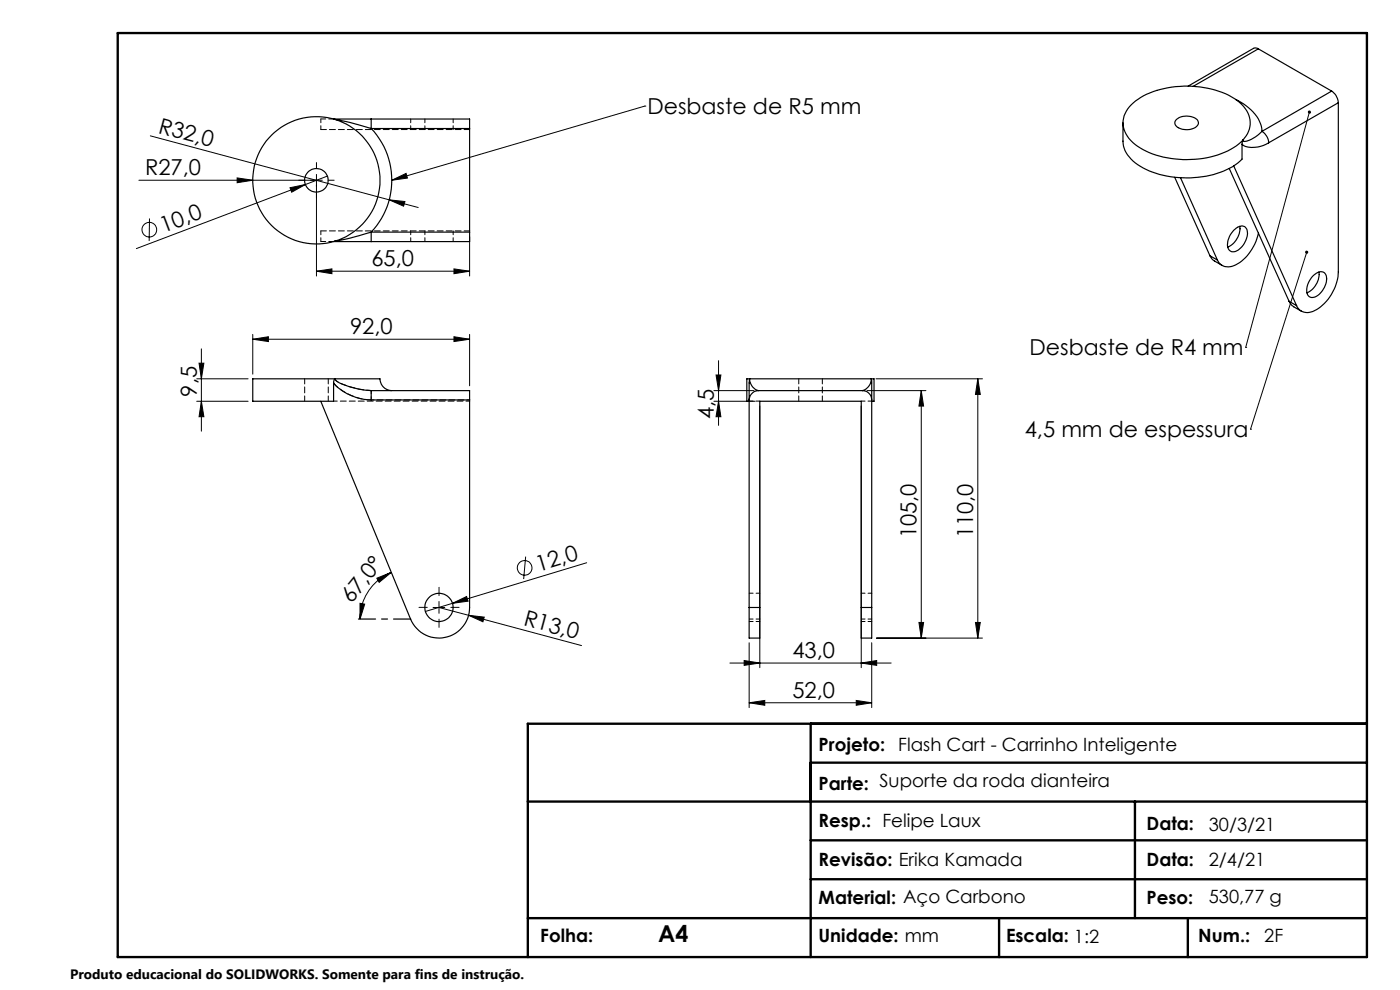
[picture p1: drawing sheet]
<svg xmlns="http://www.w3.org/2000/svg" width="297mm" height="210mm" viewBox="0 0 297 210" stroke-linecap="round" stroke-linejoin="round" font-family="sans-serif">
<g fill="none" stroke="#000" stroke-width=".21">
<path d="M31.9 28.8l50.7 13.6M50.3 37.7l3.3 .5-3.3 .6zM61.5 39.8l3.3-.7-2.9 1.7zM64.8 39.1l-35.9 13.6M67.1 37v21.6M68.4 38.2h-38.9M69.5 37.4l-4.7 1.7M83.1 38.2l3-1.4 .3 1zM136.8 22.5h.1M136.8 22.5l-53.7 15.7M277.8 23.8l-13.5 49.9M31.7 46.3l-.1 4.8"/>
<path d="M67.1 57.5l3.3-.5v1.1zM67.1 57.5h32.5M82.6 42.4l3.3 .3-.3 1zM82.6 42.4l6.1 1.6M96.3 57l3.3 .5-3.3 .6zM99.6 50.3v8.3M277.2 53.5l-11.9 37.5M42.2 77h1.1l-.6 3.4zM42.7 74v17.5M53.6 72l3.3-.6v1.1zM53.6 70.9v8.5M53.6 72h46"/>
<path d="M96.3 71.4l3.3 .6-3.3 .5zM99.6 70.9v10.9M151.9 79.5h1l-.5 3.4zM152.4 76.5v13.7M264.3 73.7h.1M41.7 80.4h10.9M41.7 85.1h10.9M42.7 85.1l.6 3.3h-1.1zM151.4 85.1h8.8M151.4 82.9h8.5M152.4 85.1l.5 3.3h-1zM161.2 86.1v55.5"/>
<path d="M182.7 86.1v55.5M183.9 82.9h12.5M185.8 80.4h22.6M195.4 82.9v52.5M195.4 82.9l.5 3.2h-1zM207.4 80.4v55M207.4 80.4l.6 3.3h-1.1zM265.3 91h.1M111.5 118.1l-.4 4.7M124.5 119.4l-34.3 10.3M76.4 128l1 .2-1 3.1zM79.9 122.7l3.1-1.3-2.6 2.1z"/>
<path d="M83 121.4a10.7 10.7 0 0 0-6.6 9.9M91.9 128.9h2.5M93.1 128.9l6.3 1.6M93.1 127.6v2.5M96 128l3-1.5 .3 1zM99.4 130.5l3.3 .4-.3 1zM99.4 130.5l24 6.4M158.9 136.3v13.8M184.9 136.3v13.8M185.9 135.4h22.5M194.9 132h1l-.5 3.4zM206.9 132h1.1l-.6 3.4z"/>
<path d="M154.8 140.6h34.3M157.9 140.1l3.3 .5-3.3 .5zM158.9 149.1l3.3-.5v1zM158.9 149.1h26M181.6 148.6l3.3 .5-3.3 .5zM182.7 140.6l3.3-.5v1z"/>
<circle cx="31.7" cy="48.7" r="1.55"/>
<circle cx="111.3" cy="120.5" r="1.56"/>
</g>
<path d="M64.6 38.2h-1.2M67.1 35.7v-1.2M69.6 38.2h1.3M67.1 40.7v1.3M90.6 128.8h-1.7M93.1 126.3v-1.7M93.1 131.3v1.8M95.6 128.8h1.8" fill="none" stroke="#000" stroke-width=".21" stroke-dasharray="15.2 1.3 1.3 1.3"/>
<path d="M87.1 131.3h-11.1" fill="none" stroke="#000" stroke-width=".25" stroke-dasharray="15.2 1.3 1.3 1.3" stroke-dashoffset="11.6"/>
<path d="M25 7h265v196h-265zM172 153.5v49.5M290 153.5h-178v49.5M112 170h178M172 161.8h118M172 178.3h118M240.8 170v24.8M172 186.5h118M211.9 194.8v8.2M252 194.8v8.2M290 194.8h-178" fill="none" stroke="#000" stroke-width=".5"/>
<g fill="#000">
<path d="M50.3 37.7l3.3 .5-3.3 .6zM61.5 39.8l3.3-.7-2.9 1.7zM82.6 42.4l3.3 .3-.3 1zM96 128l3-1.5 .3 1zM99.4 130.5l3.3 .4-.3 1z"/>
<path d="M277.5 23.6a.34 .34 0 0 0 .1 .5 .34 .34 0 0 0 .5-.2 .34 .34 0 0 0-.2-.4l-.1 .3 .1-.3zM277 53.2a.33 .33 0 0 0-.1 .5 .33 .33 0 0 0 .5 0 .33 .33 0 0 0-.1-.5l-.1 .3 .1-.3zM83.1 38.2l3-1.4 .3 1z"/>
<path d="M96.3 71.4l3.3 .6-3.3 .5zM53.6 72l3.3-.6v1.1zM182.7 140.6l3.3-.5v1zM157.9 140.1l3.3 .5-3.3 .5z"/>
<path d="M42.2 77h1.1l-.6 3.4zM42.7 85.1l.6 3.3h-1.1zM207.4 80.4l.6 3.3h-1.1zM206.9 132h1.1l-.6 3.4zM195.4 82.9l.5 3.2h-1zM194.9 132h1l-.5 3.4zM151.9 79.5h1l-.5 3.4zM152.4 85.1l.5 3.3h-1z"/>
<path d="M79.9 122.7l3.1-1.3-2.6 2.1zM76.4 128l1 .2-1 3.1z"/>
<path d="M158.9 149.1l3.3-.5v1zM181.6 148.6l3.3 .5-3.3 .5zM67.1 57.5l3.3-.5v1.1zM96.3 57l3.3 .5-3.3 .6z"/>
</g>
<g fill="none" stroke="#000" stroke-width=".25">
<path d="M266.9 10.4l-.7-.2-.3 .1-13.8 8M266.9 10.4l15.6 8.9M266.9 10.4l-13.7 7.9M282.5 19.3a3.1 3.1 0 0 1 1.4 2.5M282.5 19.3l-14.8 8.6M70.8 25.3h7.9M71 25.3a13.5 13.5 0 0 1 9.6 12.9 13.5 13.5 0 0 1-9.6 12.9M71 25.3l3.3 .7 4.4 1.3M71 25.3a13.5 13.5 0 0 0-17.4 12.9 13.5 13.5 0 0 0 17.4 12.9M78.7 27.3a16 16 0 0 1 0 21.9M78.7 25.3v2M78.7 25.3h20.9v2"/>
<path d="M78.7 27.3h20.9M99.6 27.3v21.9M238.2 26.1v3.8a6.8 6.8 0 0 0 4.3 5.7 20.7 20.7 0 0 0 19.6-.6l1.4-1.2v-3.2M240 22.3a16.9 16.9 0 0 1 12-4 17.4 17.4 0 0 1 11.4 3.8 5.2 5.2 0 0 1-.2 8.1 18.4 18.4 0 0 1-13.9 3.5 14.9 14.9 0 0 1-9.8-4.3 5 5 0 0 1 .5-7.1zM249.2 37.6l7.5 16.6M249.6 25.3a3.5 3.5 0 0 1 4.5 .4 1.45 1.45 0 0 1-1.4 1.7 3 3 0 0 1-3.4-1.1l-.1-.4zM250.4 37.7l7.9 17.5M260.8 35.7l12.7 28.2M261.7 35.2l13.4 29.6M262.1 21.1a9.2 9.2 0 0 1 5.6 6.2v.6M263.7 29.7l-.2 .9M267.7 27.9a5 5 0 0 1-4 2v-.2"/>
<path d="M267.7 27.9a3.1 3.1 0 0 1 1.4 2.4M269.1 30.3a5.7 5.7 0 0 1-5.4 .5l-.2-.2M283.9 21.8v35.9a9.6 9.6 0 0 1-5.8 8.5 2.43 2.43 0 0 1-3-1.4M283.9 21.8l-14.8 8.5M70.8 51.3h7.9M78.7 49.2l-4.4 1.3-3.3 .6M78.7 49.2v2.1M78.7 49.2h20.9M99.6 49.2v2.1h-20.9M256.7 54.2l.6 .9 2 1.2M256.7 54.2l1.6 1M261.7 48.9a1.86 1.86 0 0 1 2.5-.6 3.2 3.2 0 0 1-.5 3.7 2.44 2.44 0 0 1-2.6 1.3 2.07 2.07 0 0 1-.4-2.7l.3-.8z"/>
<path d="M263 48a4.4 4.4 0 0 1-2.5 4.4M267 49.5a9.7 9.7 0 0 1-5.7 7 2.47 2.47 0 0 1-3-1.3M278.7 58.4a1.55 1.55 0 0 1 2.6-.1 4.1 4.1 0 0 1-2.9 4.8 1.42 1.42 0 0 1-1.2-2 5 5 0 0 1 1.5-2.7zM279.8 57.7a4.4 4.4 0 0 1-2.6 4.4M273.5 63.9l.6 .9 1.9 1.2M273.5 63.9l1.6 .9M70.8 81.2a10.7 10.7 0 0 0 7.9 3.6M71 80.4h9.5a2.76 2.76 0 0 0 2.6 2.5M71 80.4l-.2 .8M71 80.4h-17.4v4.7h17.2v-3.9M71 80.4l.2 .3a11.5 11.5 0 0 0 6.2 2.1l1.3 .1M78.7 82.9v1.9"/>
<path d="M78.7 82.9h20.9v1.9M78.7 84.8h20.9M99.6 84.8v44.1a6.5 6.5 0 0 1-5.2 6.3 6.5 6.5 0 0 1-7.3-3.9l-19-46.2M158.9 84.8v44.1M159 80.4v.2a2.69 2.69 0 0 0 1.9 2.3M159 80.4h25.9M159 80.4l-.1 4.4M159 80.4h-.6v4.7h.5M160.9 82.9a2.02 2.02 0 0 0-2 1.9M160.9 82.9h22.1M183 82.9a1.97 1.97 0 0 1 1.9 1.9M184.9 80.4v.1a2.65 2.65 0 0 1-1.9 2.4"/>
<path d="M184.9 80.4v4.4M184.9 80.4h.5v4.7h-.5M184.9 84.8v44.1M158.9 128.9v6.5h2.3v-6.5M158.9 128.9h2.3M161.2 128.9v-43.8h21.5v43.8M182.7 128.9v6.5h2.2v-6.5M182.7 128.9h2.2"/>
<circle cx="67.1" cy="38.2" r="2.49"/>
<circle cx="93.1" cy="128.9" r="2.99"/>
</g>
<path d="M78.8 82.8a14.6 14.6 0 0 1-7.6-2.1l-.1-.4" fill="none" stroke="#000" stroke-width=".21" stroke-dasharray="1.3 .6" stroke-dashoffset=".3"/>
<g fill="none" stroke="#000" stroke-width=".21" stroke-dasharray="1.3 .6" stroke-dashoffset=".5">
<path d="M68.1 27.5v-2.3M87.1 25.2v2.3M90.1 25.2v2.3M96.1 27.5v-2.3M68.1 51.2v-2.2M87.1 49v2.2M90.1 49v2.2M96.1 51.2v-2.2M99.6 85.1h-28.8M159 85.1h2.2M182.7 85.1h2.3M159 131.8h2.2"/>
<path d="M161.2 131.3h-2.2M161.2 125.8h-2.2M182.7 131.8h2.3M185 131.3h-2.3M185 125.8h-2.3"/>
</g>
<path d="M78.8 84.8h20.8" fill="none" stroke="#000" stroke-width=".21" stroke-dasharray="1.3 .6" stroke-dashoffset=".7"/>
<path d="M78.8 82.8v2" fill="none" stroke="#000" stroke-width=".21" stroke-dasharray="1.3 .6" stroke-dashoffset=".6"/>
<path d="M70.8 81.2a11 11 0 0 0 8 3.6" fill="none" stroke="#000" stroke-width=".21" stroke-dasharray="1.3 .6" stroke-dashoffset="-.1"/>
<path d="M70.8 25.2h-2.7M70.8 51.2h-2.7M64.6 80.3v4.8M69.6 85.1v-4.8M169.5 80.3v4.8M174.5 85.1v-4.8" fill="none" stroke="#000" stroke-width=".21" stroke-dasharray="1.3 .6" stroke-dashoffset=".2"/>
<path d="M99.6 27.5h-31.5M99.6 49h-31.5" fill="none" stroke="#000" stroke-width=".21" stroke-dasharray="1.3 .6" stroke-dashoffset=".1"/>
<text font-size="4.9" x="139.6" y="199.9">A4</text>
<g font-size="4.7">
<text x="33.4" y="28.2" transform="rotate(15 33.4 28.2)">R32,0</text>
<text x="137.3" y="24.2">Desbaste de R5 mm</text>
<text x="30.8" y="37.2">R27,0</text>
<text x="34.7" y="49.4" transform="rotate(-21 34.7 49.4)">10,0</text>
<text x="78.8" y="56.5">65,0</text>
<text x="74.3" y="70.9">92,0</text>
<text x="218.4" y="75.4">Desbaste de R4 mm</text>
<text x="41.7" y="84.1" transform="rotate(-90 41.7 84.1)">9,5</text>
<text x="151.4" y="88.9" transform="rotate(-90 151.4 88.9)">4,5</text>
<text x="217.4" y="92.8">4,5 mm de espessura</text>
<text x="194.4" y="114.2" transform="rotate(-90 194.4 114.2)">105,0</text>
<text x="206.4" y="114.2" transform="rotate(-90 206.4 114.2)">110,0</text>
<text x="114.3" y="121.3" transform="rotate(-17 114.3 121.3)">12,0</text>
<text x="74.6" y="128.2" transform="rotate(-51 74.6 128.2)">67,0°</text>
<text x="110.9" y="132.6" transform="rotate(15 110.9 132.6)">R13,0</text>
<text x="168.1" y="139.6">43,0</text>
<text x="168.1" y="148.1">52,0</text>
</g>
<g font-size="3.9">
<text x="173.7" y="159.2">Projeto:</text>
<text x="190.6" y="159.2">Flash Cart - Carrinho Inteligente</text>
<text x="173.7" y="167.6">Parte: Suporte da roda dianteira</text>
<text x="173.7" y="175.4">Resp.: Felipe Laux</text>
<text x="243.2" y="176.1">Data:</text>
<text x="256.4" y="176.3">30/3/21</text>
<text x="173.7" y="183.7">Revisão: Erika Kamada</text>
<text x="243.2" y="183.7">Data:</text>
<text x="256.4" y="183.7">2/4/21</text>
<text x="173.7" y="191.7">Material: Aço Carbono</text>
<text x="243.2" y="191.7">Peso:</text>
<text x="256.4" y="191.6">530,77 g</text>
<text x="114.6" y="199.9">Folha:</text>
<text x="173.7" y="199.9">Unidade: mm</text>
<text x="213.4" y="199.9">Escala: 1:2</text>
<text x="254.2" y="199.9">Num.:</text>
<text x="268.2" y="199.8">2F</text>
</g>
<text font-size="2.9" x="14.9" y="207.6">Produto educacional do SOLIDWORKS. Somente para fins de instrução.</text>
</svg>
